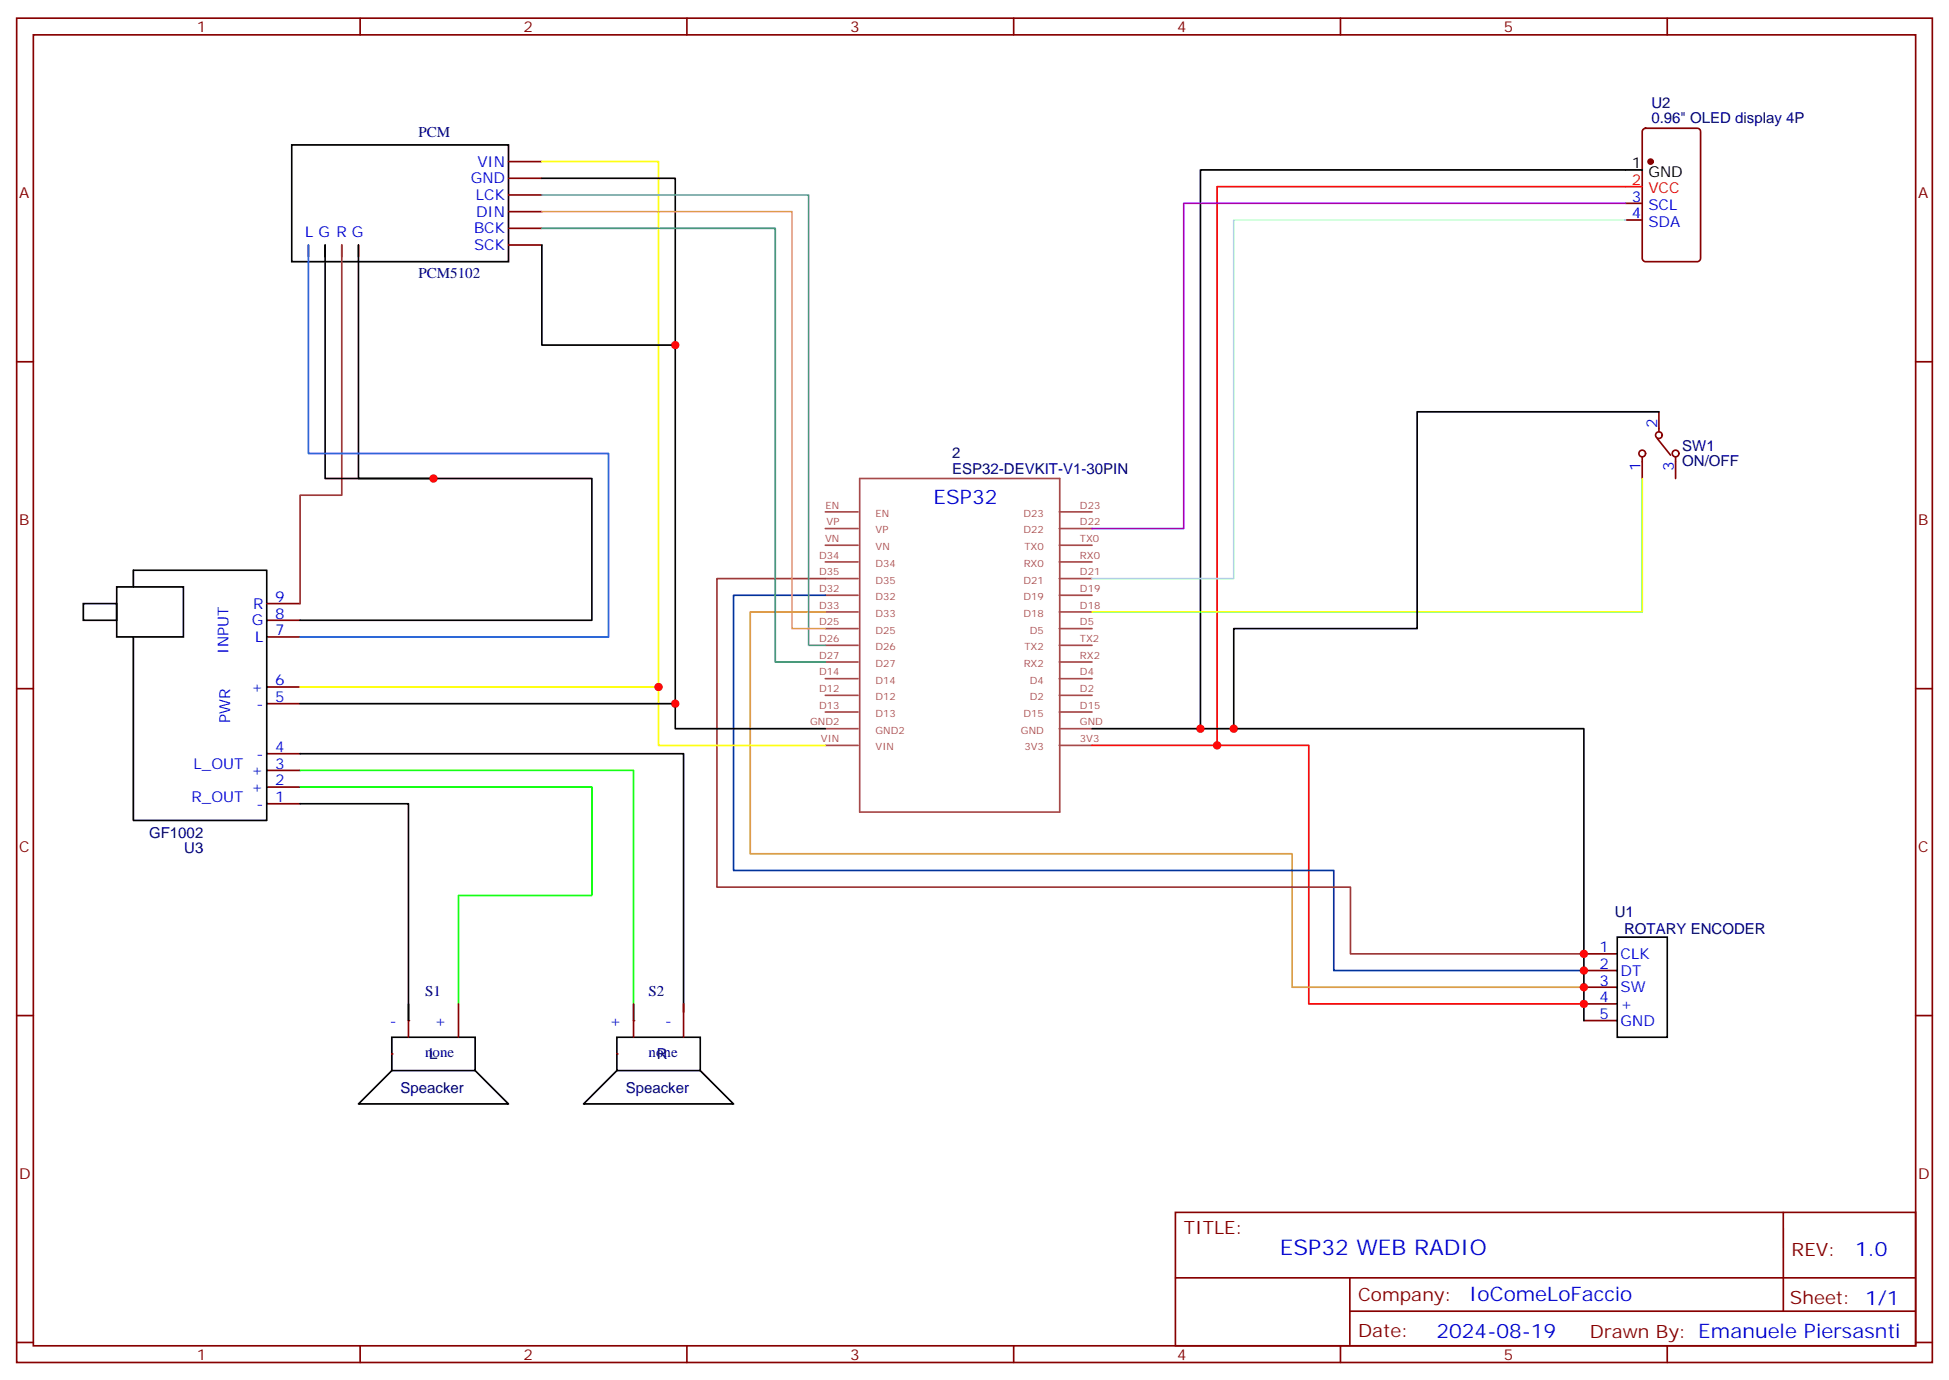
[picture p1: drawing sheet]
<svg xmlns="http://www.w3.org/2000/svg" width="412mm" height="292mm" viewBox="0 0 412 292" stroke-linecap="round" stroke-linejoin="round" font-family="sans-serif">
<g fill="none" stroke="#870000" stroke-width=".35">
<path d="M3.5 3.8h405.4v284.4h-405.4zM7.1 7.4h398.2v277.3h-398.2zM76.2 3.8v3.6M145.3 3.8v3.6M214.5 3.8v3.6M283.6 3.8v3.6M352.8 3.8v3.6M107.6 37.7h7.1M107.6 34.2h7.1M347.7 27.3l.5-.2h10.9a.71 .71 0 0 1 .7 .7v26.8a.76 .76 0 0 1-.7 .8h-10.9a.76 .76 0 0 1-.7-.8v-26.8zM65.3 51.8v2.5M68.8 51.8v2.5"/>
<path d="M72.3 51.8v2.5M75.8 51.8v2.5M107.6 41.2h7.1M107.6 44.8h7.1M107.6 48.3h7.1M107.6 51.8h7.1M344 43h3.5M344 46.5h3.5M3.5 76.5h3.6M405.3 76.5h3.6M347.5 96.6v4.6M350.7 92.7l2.8 3.6"/>
<path d="M351 87.1v4.2M354.5 96.6v4.6M56.4 134.7h7.1M56.4 131.2h7.1M56.4 127.7h7.1M3.5 145.7h3.6M56.4 159.4h7.1M56.4 148.8h7.1M56.4 145.3h7.1M405.3 145.7h3.6M56.4 170h7.1M56.4 166.5h7.1"/>
<path d="M56.4 162.9h7.1M3.5 214.8h3.6M335.1 201.8h7.1M335.1 205.3h7.1M335.1 208.8h7.1M335.1 212.3h7.1M335.1 215.9h7.1M405.3 214.8h3.6M248.7 256.4h156.6v28.3h-156.6zM377.3 256.5v20.8M248.7 270.3h156.5M285.6 277.3h119.6"/>
<path d="M285.6 270.3v14.1M3.5 284h3.6M76.2 284.7v3.5M145.3 284.7v3.5M214.5 284.7v3.5M283.6 284.7v3.5M352.8 284.7v3.5M405.3 284h3.6"/>
<circle cx="347.5" cy="95.9" r=".71"/>
<circle cx="351" cy="92" r=".71"/>
<circle cx="354.5" cy="95.9" r=".71"/>
</g>
<g fill="none" stroke="#a64a4a" stroke-width=".35">
<path d="M174.6 118.9h7M174.6 115.3h7M174.6 111.8h7M174.6 108.3h7M181.9 101.2h42.3v70.6h-42.3zM224.1 118.9h7M224.1 115.3h7M224.1 111.8h7M224.1 108.3h7M174.6 136.5h7M174.6 133h7M174.6 129.4h7"/>
<path d="M174.6 125.9h7M174.6 122.4h7M224.1 136.5h7M224.1 133h7M224.1 129.4h7M224.1 125.9h7M224.1 122.4h7M174.6 157.7h7M174.6 154.1h7M174.6 150.6h7M174.6 147.1h7M174.6 143.5h7"/>
<path d="M174.6 140h7M224.1 157.7h7M224.1 154.1h7M224.1 150.6h7M224.1 147.1h7M224.1 143.5h7M224.1 140h7"/>
</g>
<path d="M61.7 30.7h45.9v24.7h-45.9zM114.7 37.7h28.2v116.4h31.7M347.5 35.9h-93.5v118.2h-22.9M114.7 51.8v21.2h28.2M351 87.1h-51.1v45.9h-38.8v21.1M17.6 127.7h7.1v3.5h-7.1zM24.7 124.1h14.1v10.6h-14.1zM28.2 124.1v-3.5h28.2v52.9h-28.2v-38.8M254 154.1h81.1v61.8M342.2 198.2h10.6v21.2h-10.6zM130.5 219.4h17.7v7h-17.7zM130.5 226.4l-7 7.1h31.7l-7-7.1" fill="none" stroke="#000" stroke-width=".35"/>
<circle cx="349.2" cy="34.2" r=".53" fill="#870000" stroke="#870000" stroke-width=".35"/>
<path d="M347.5 39.5h-90v118.2h-26.4M257.5 157.7h19.4v54.6h58.2" fill="none" stroke="#f00" stroke-width=".35"/>
<path d="M344 43h-93.5v68.8h-19.4" fill="none" stroke="#90f" stroke-width=".35"/>
<path d="M344 46.5h-82.9v75.9h-30" fill="none" stroke="#9ff" stroke-width=".35"/>
<path d="M174.6 129.4h-15.9v51.2h114.7v28.2h61.7" fill="none" stroke="#c93" stroke-width=".35"/>
<path d="M174.6 125.9h-19.4v58.2h127v21.2h52.9" fill="none" stroke="#039" stroke-width=".35"/>
<path d="M174.6 122.4h-22.9v65.2h134.1v14.2h49.3" fill="none" stroke="#933" stroke-width=".35"/>
<path d="M114.7 34.2h24.6v123.5h35.3" fill="none" stroke="#ff0" stroke-width=".35"/>
<path d="M114.7 41.2h56.4v95.3h3.5" fill="none" stroke="#699" stroke-width=".35"/>
<path d="M114.7 44.8h52.9v88.2h7" fill="none" stroke="#f96" stroke-width=".35"/>
<path d="M114.7 48.3h49.3v91.7h10.6" fill="none" stroke="#396" stroke-width=".35"/>
<path d="M347.5 101.2v28.2h-116.4" fill="none" stroke="#9f0" stroke-width=".35"/>
<g fill="#870000">
<circle cx="130.5" cy="222.9" r=".18"/>
<circle cx="134.1" cy="215.9" r=".18"/>
</g>
<path d="M82.9 219.4h17.6v7h-17.6zM82.9 226.4l-7.1 7.1h31.8l-7.1-7.1" fill="none" stroke="#000" stroke-width=".35"/>
<g fill="#870000">
<circle cx="82.9" cy="222.9" r=".18"/>
<circle cx="86.4" cy="215.9" r=".18"/>
</g>
<path d="M63.5 162.9h70.6v53M63.5 166.5h61.7v22.9h-28.2v22.9" fill="none" stroke="#0f0" stroke-width=".35"/>
<path d="M68.8 51.8v49.4h22.9M75.8 51.8v49.4h49.4v30h-61.7M63.5 159.4h81.1v54.7M63.5 148.8h79.4M63.5 170h22.9v45.9" fill="none" stroke="#000" stroke-width=".35"/>
<path d="M63.5 145.3h75.8" fill="none" stroke="#ff0" stroke-width=".35"/>
<path d="M72.3 51.8v52.9h-8.8v23" fill="none" stroke="#933" stroke-width=".35"/>
<path d="M65.3 51.8v44.1h63.5v38.8h-65.3" fill="none" stroke="#06f" stroke-width=".35"/>
<path d="M86.4 212.3v7.1M97 212.3v7.1M134.1 212.3v7.1M144.6 212.3v7.1" fill="none" stroke="#870000" stroke-width=".35"/>
<g fill="#c00">
<circle cx="254" cy="154.1" r=".88"/>
<circle cx="257.5" cy="157.7" r=".88"/>
<circle cx="142.9" cy="73" r=".88"/>
<circle cx="261.1" cy="154.1" r=".88"/>
<circle cx="142.9" cy="148.8" r=".88"/>
<circle cx="139.3" cy="145.3" r=".88"/>
<circle cx="91.7" cy="101.2" r=".88"/>
<circle cx="335.1" cy="201.8" r=".88"/>
<circle cx="335.1" cy="205.3" r=".88"/>
<circle cx="335.1" cy="208.8" r=".88"/>
<circle cx="335.1" cy="212.3" r=".88"/>
</g>
<text font-size="4.6" fill="#00f" x="270.8" y="265.5">ESP32 WEB RADIO</text>
<g font-size="4.2" fill="#00f">
<text x="197.6" y="106.5">ESP32</text>
<text x="392.5" y="265.7">1.0</text>
<text x="310.9" y="275.3">IoComeLoFaccio</text>
<text x="304" y="283.1">2024-08-19</text>
</g>
<g font-size="3.9" fill="#800">
<text x="250.5" y="261">TITLE:</text>
<text x="379.1" y="265.7">REV:</text>
<text x="287.4" y="275.2">Company:</text>
<text x="378.7" y="275.8">Sheet: 1/1</text>
<text x="287.4" y="282.9">Date:</text>
<text x="336.4" y="283">Drawn By: Emanuele Piersasnti</text>
</g>
<g font-size="3.2" fill="#800">
<text x="41.6" y="6.8">1</text>
<text x="110.8" y="6.8">2</text>
<text x="179.9" y="6.8">3</text>
<text x="249.1" y="6.8">4</text>
<text x="318.2" y="6.8">5</text>
<text x="4.1" y="41.9">A</text>
<text x="405.9" y="41.9">A</text>
<text x="4.1" y="111.1">B</text>
<text x="405.9" y="111.1">B</text>
<text x="4.1" y="180.2">C</text>
<text x="405.9" y="180.2">C</text>
<text x="4.1" y="249.4">D</text>
<text x="405.9" y="249.4">D</text>
<text x="41.6" y="287.7">1</text>
<text x="110.8" y="287.7">2</text>
<text x="179.9" y="287.7">3</text>
<text x="249.1" y="287.7">4</text>
<text x="318.2" y="287.7">5</text>
</g>
<g font-size="3.2" fill="#000080">
<text x="349.4" y="22.9">U2</text>
<text x="88.5" y="28.9">PCM</text>
<text x="349.4" y="26.1">0.96&quot; OLED display 4P</text>
<text x="88.5" y="58.9">PCM5102</text>
<text x="356" y="95.3">SW1</text>
<text x="201.5" y="100.2">ESP32-DEVKIT-V1-30PIN</text>
<text x="201.5" y="97">2</text>
<text x="356" y="98.5">ON/OFF</text>
<text x="31.6" y="177.2">GF1002</text>
<text x="39" y="180.4">U3</text>
<text x="341.7" y="193.9">U1</text>
<text x="343.6" y="197.6">ROTARY ENCODER</text>
<text x="90" y="210.6">S1</text>
<text x="137.2" y="210.6">S2</text>
<text x="90" y="223.6">none</text>
<text x="90.8" y="224.1">L</text>
<text x="137.2" y="223.6">none</text>
<text x="139" y="224.1">R</text>
<text x="84.8" y="231.1">Speacker</text>
<text x="132.4" y="231.1">Speacker</text>
</g>
<g font-size="3.2" fill="#00f">
<text x="101" y="35.2">VIN</text>
<text x="99.6" y="38.8">GND</text>
<text x="100.7" y="42.3">LCK</text>
<text x="100.7" y="45.8">DIN</text>
<text x="345.3" y="42.7">3</text>
<text x="345.3" y="46.2">4</text>
<text x="348.8" y="44.4">SCL</text>
<text x="348.8" y="47.9">SDA</text>
<text x="64.6" y="50.1">L G R G</text>
<text x="100.3" y="49.4">BCK</text>
<text x="100.3" y="52.9">SCK</text>
<text x="350.7" y="90.6" transform="rotate(-90 350.7 90.6)">2</text>
<text x="347.1" y="99.7" transform="rotate(-90 347.1 99.7)">1</text>
<text x="354.2" y="99.7" transform="rotate(-90 354.2 99.7)">3</text>
<text x="53.5" y="128.7">R</text>
<text x="58.2" y="130.8">8</text>
<text x="58.2" y="127.3">9</text>
<text x="53.3" y="132.3">G</text>
<text x="54" y="135.8">L</text>
<text x="58.2" y="134.4">7</text>
<text x="48.3" y="138.3" transform="rotate(-90 48.3 138.3)">INPUT</text>
<text x="53.1" y="146.4">+</text>
<text x="54.3" y="149.9">-</text>
<text x="58.2" y="148.5">5</text>
<text x="58.2" y="145">6</text>
<text x="48.7" y="152.9" transform="rotate(-90 48.7 152.9)">PWR</text>
<text x="54.3" y="160.5">-</text>
<text x="58.2" y="159.1">4</text>
<text x="41" y="162.6">L_OUT</text>
<text x="53.1" y="167.5">+</text>
<text x="53.1" y="164">+</text>
<text x="58.2" y="166.1">2</text>
<text x="58.2" y="162.6">3</text>
<text x="40.5" y="169.7">R_OUT</text>
<text x="54.3" y="171.1">-</text>
<text x="58.2" y="169.7">1</text>
<text x="338.4" y="201.4">1</text>
<text x="342.9" y="202.8">CLK</text>
<text x="338.4" y="204.9">2</text>
<text x="338.4" y="208.5">3</text>
<text x="342.9" y="206.3">DT</text>
<text x="342.9" y="209.9">SW</text>
<text x="338.4" y="212">4</text>
<text x="338.4" y="215.5">5</text>
<text x="342.9" y="213.4">+</text>
<text x="82.5" y="216.9">-</text>
<text x="91.9" y="216.9">+</text>
<text x="129" y="216.9">+</text>
<text x="140.7" y="216.9">-</text>
<text x="342.9" y="216.9">GND</text>
</g>
<g font-size="3.2">
<text x="345.3" y="35.6">1</text>
<text x="348.8" y="37.4">GND</text>
</g>
<g font-size="3.2" fill="#f00">
<text x="345.3" y="39.1">2</text>
<text x="348.8" y="40.9">VCC</text>
</g>
<g font-size="2.1" fill="#a54b4b">
<text x="174.7" y="107.6">EN</text>
<text x="228.5" y="107.6">D23</text>
<text x="174.9" y="111.1">VP</text>
<text x="185.3" y="112.8">VP</text>
<text x="185.3" y="109.3">EN</text>
<text x="216.6" y="112.8">D22</text>
<text x="216.6" y="109.3">D23</text>
<text x="228.5" y="111.1">D22</text>
<text x="173.3" y="118.2">D34</text>
<text x="174.6" y="114.6">VN</text>
<text x="185.3" y="119.9">D34</text>
<text x="185.3" y="116.4">VN</text>
<text x="216.6" y="119.9">RX0</text>
<text x="216.8" y="116.4">TX0</text>
<text x="228.5" y="118.2">RX0</text>
<text x="228.5" y="114.6">TX0</text>
<text x="173.3" y="125.2">D32</text>
<text x="173.3" y="121.7">D35</text>
<text x="185.3" y="123.4">D35</text>
<text x="216.6" y="123.4">D21</text>
<text x="228.5" y="125.2">D19</text>
<text x="228.5" y="121.7">D21</text>
<text x="173.3" y="128.7">D33</text>
<text x="185.3" y="130.5">D33</text>
<text x="185.3" y="126.9">D32</text>
<text x="216.6" y="130.5">D18</text>
<text x="216.6" y="126.9">D19</text>
<text x="228.5" y="128.7">D18</text>
<text x="173.3" y="135.8">D26</text>
<text x="173.3" y="132.3">D25</text>
<text x="185.3" y="137.5">D26</text>
<text x="185.3" y="134">D25</text>
<text x="216.8" y="137.5">TX2</text>
<text x="217.9" y="134">D5</text>
<text x="228.5" y="135.8">TX2</text>
<text x="228.5" y="132.3">D5</text>
<text x="173.3" y="142.9">D14</text>
<text x="173.3" y="139.3">D27</text>
<text x="185.3" y="141.1">D27</text>
<text x="216.6" y="141.1">RX2</text>
<text x="228.5" y="142.9">D4</text>
<text x="228.5" y="139.3">RX2</text>
<text x="173.3" y="149.9">D13</text>
<text x="173.3" y="146.4">D12</text>
<text x="185.3" y="148.1">D12</text>
<text x="185.3" y="144.6">D14</text>
<text x="217.9" y="148.1">D2</text>
<text x="217.9" y="144.6">D4</text>
<text x="228.5" y="149.9">D15</text>
<text x="228.5" y="146.4">D2</text>
<text x="171.4" y="153.4">GND2</text>
<text x="185.3" y="155.2">GND2</text>
<text x="185.3" y="151.6">D13</text>
<text x="216" y="155.2">GND</text>
<text x="216.6" y="151.6">D15</text>
<text x="228.5" y="153.4">GND</text>
<text x="173.7" y="157">VIN</text>
<text x="185.3" y="158.7">VIN</text>
<text x="216.7" y="158.7">3V3</text>
<text x="228.5" y="157">3V3</text>
</g>
</svg>
